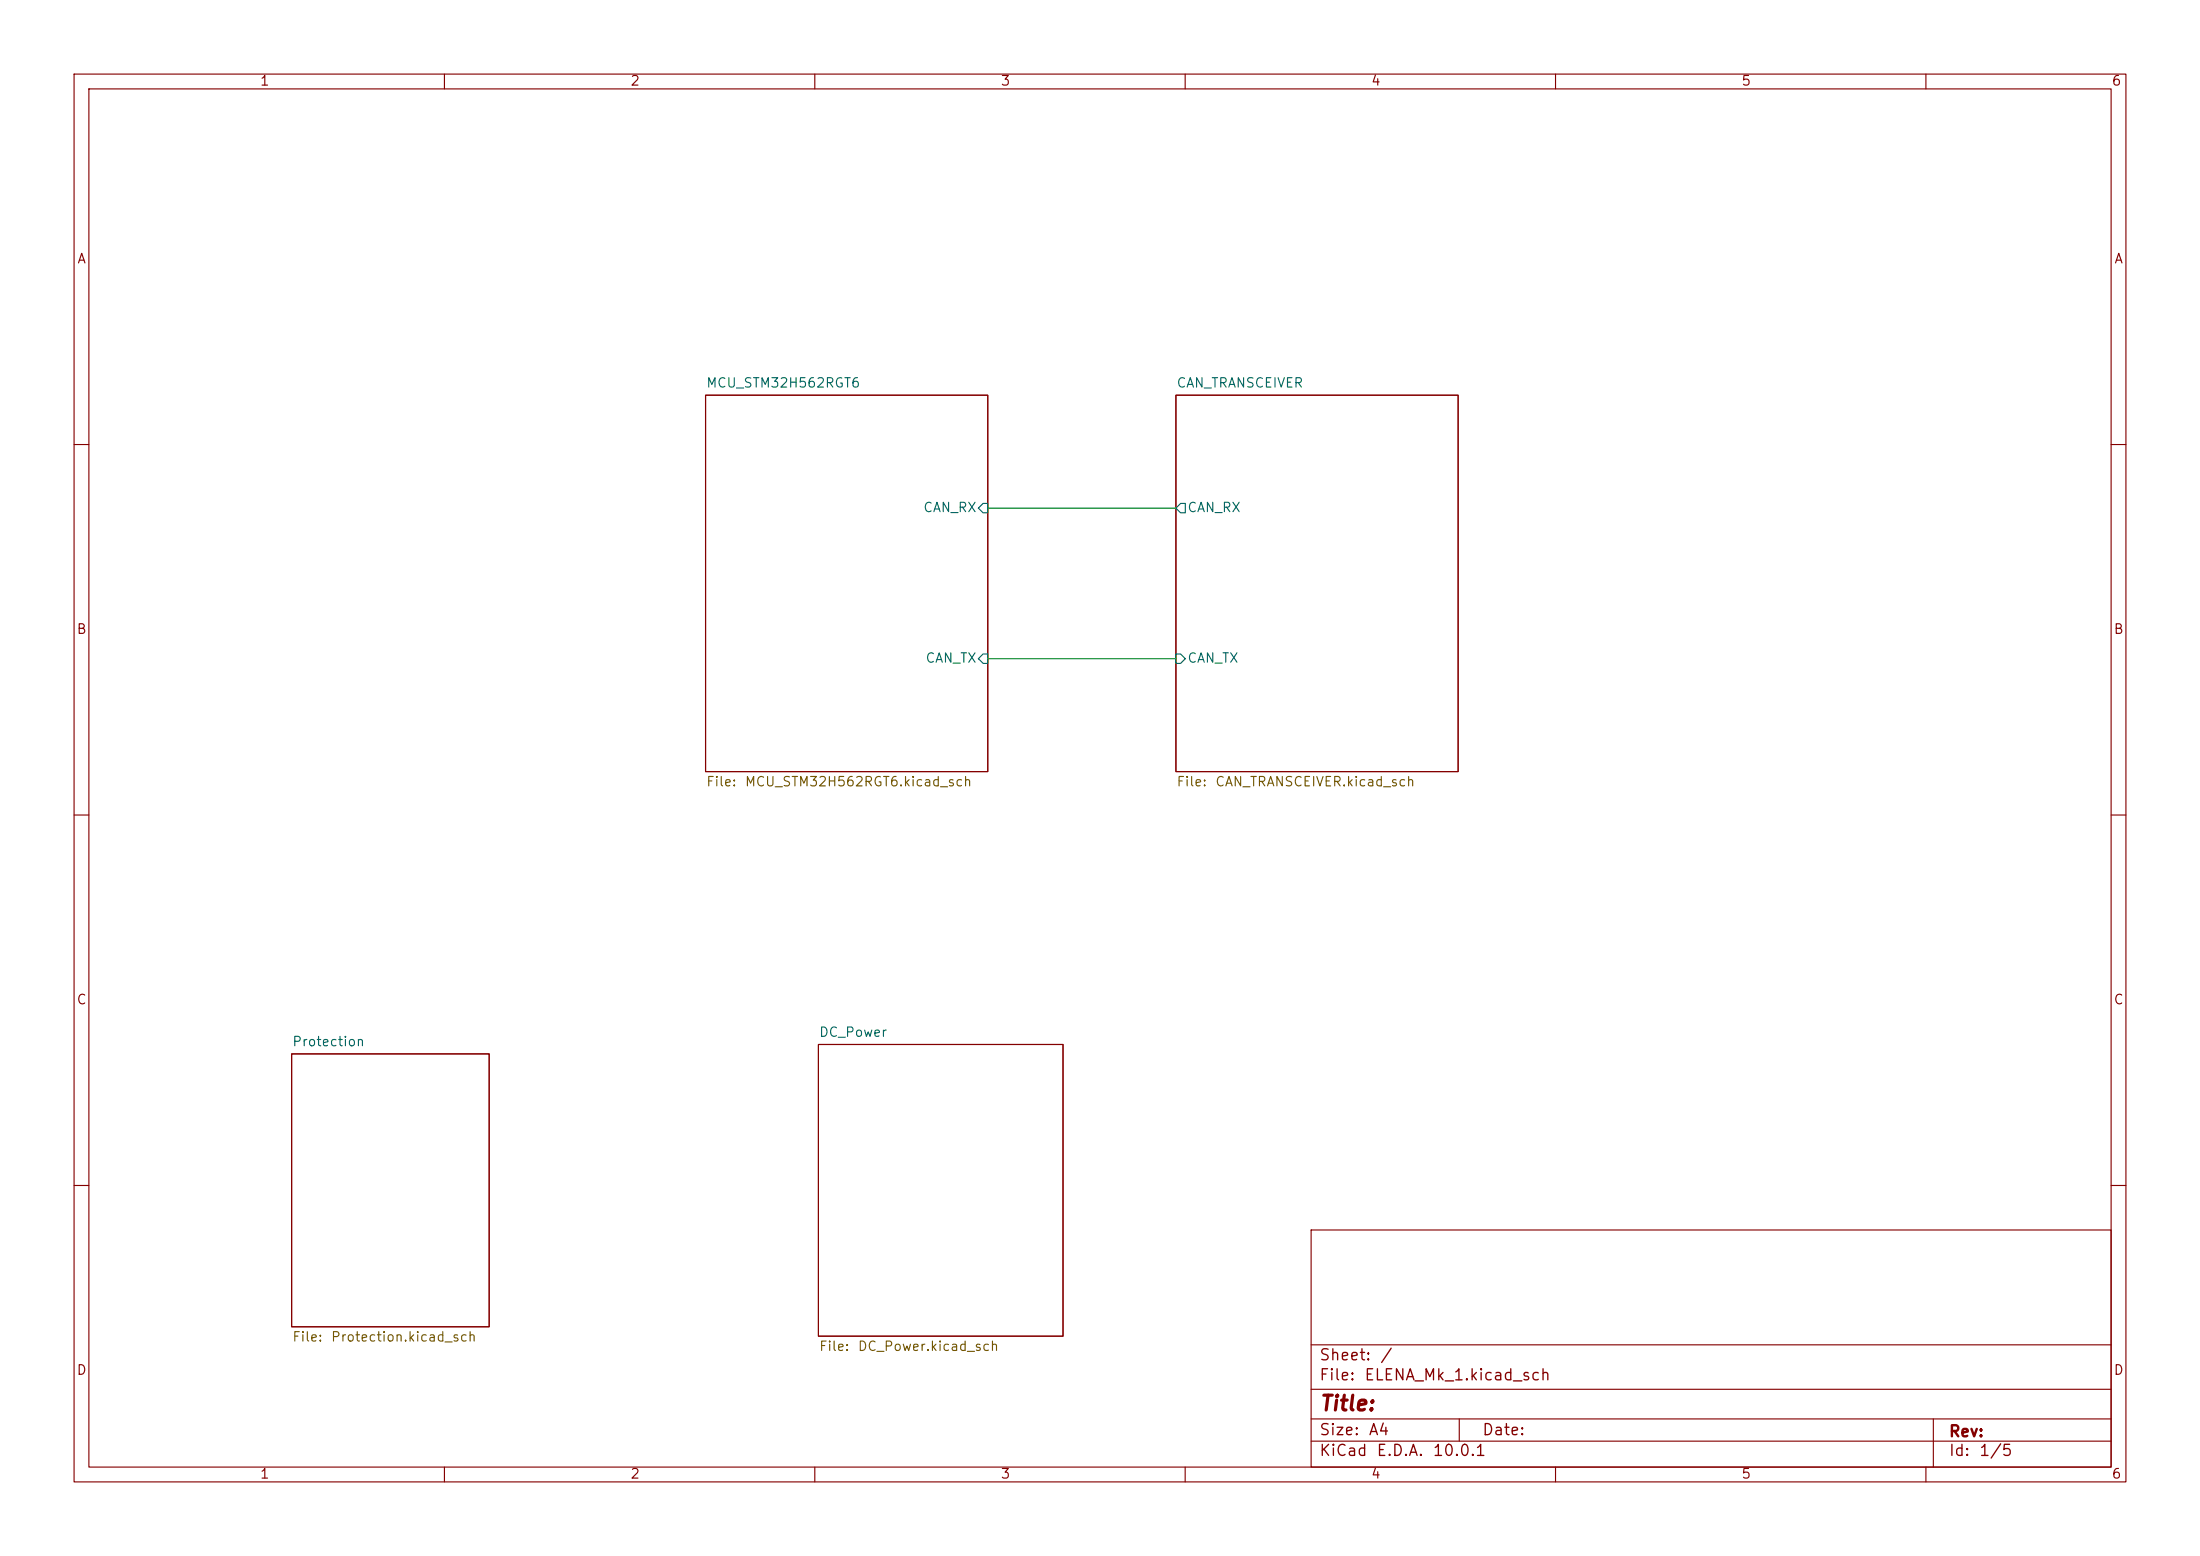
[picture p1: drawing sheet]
<svg xmlns="http://www.w3.org/2000/svg" width="297mm" height="210mm" viewBox="0 0 297 210" stroke-linecap="round" stroke-linejoin="round" font-family="sans-serif">
<g fill="none" stroke="#840000" stroke-width=".15">
<path d="M10 10h277v190h-277zM12 12h273v186h-273zM60 10v2M110 10v2M160 10v2M210 10v2M260 10v2M95.2 53.3h38.1v50.8h-38.1zM158.7 53.3h38.1v50.8h-38.1zM10 60h2M285 60h2M10 110h2"/>
<path d="M285 110h2M39.4 142.2h26.6v36.9h-26.6zM110.5 141h33v39.3h-33zM10 160h2M177 166h108v32h-108zM285 160h2M60 198v2M110 198v2M160 198v2M177 194.5h108M177 191.5h108M177 187.5h108"/>
<path d="M177 181.5h108M197 191.5v3M210 198v2M260 198v2M261 191.5v6.5"/>
</g>
<path d="M132.7 67.9h.6v1.3h-.6l-.6-.6zM159.4 67.9h.6v1.3h-.6l-.7-.6zM132.7 88.3h.6v1.2h-.6l-.6-.6zM158.7 88.3h.7l.6 .6-.6 .6h-.7z" fill="none" stroke="#006464" stroke-width=".15"/>
<path d="M133.3 68.6h25.4M133.3 88.9h25.4" fill="none" stroke="#009600" stroke-width=".15"/>
<text font-size="2" fill="#840000" x="178" y="190.9">Title:</text>
<g font-size="1.5" fill="#840000">
<text x="178" y="184">Sheet:</text>
<text x="186.2" y="184">/</text>
<text x="178" y="186.7">File:</text>
<text x="184.1" y="186.7">ELENA_Mk_1.kicad_sch</text>
<text x="178" y="196.9">KiCad</text>
<text x="178" y="194.1">Size:</text>
<text x="184.7" y="194.1">A4</text>
<text x="185.7" y="196.9">E.D.A.</text>
<text x="193.3" y="196.9">10.0.1</text>
<text x="200" y="194.1">Date:</text>
<text x="263" y="194.3">Rev:</text>
<text x="263" y="196.9">Id:</text>
<text x="267.1" y="196.9">1/5</text>
</g>
<g font-size="1.3" fill="#840000">
<text x="35" y="11.9">1</text>
<text x="85" y="11.9">2</text>
<text x="135" y="11.9">3</text>
<text x="185" y="11.9">4</text>
<text x="235" y="11.9">5</text>
<text x="285" y="11.9">6</text>
<text x="10.3" y="35.9">A</text>
<text x="285.3" y="35.9">A</text>
<text x="10.3" y="85.9">B</text>
<text x="285.3" y="85.9">B</text>
<text x="10.3" y="135.9">C</text>
<text x="285.3" y="135.9">C</text>
<text x="10.3" y="185.9">D</text>
<text x="285.3" y="185.9">D</text>
<text x="35" y="199.9">1</text>
<text x="85" y="199.9">2</text>
<text x="135" y="199.9">3</text>
<text x="185" y="199.9">4</text>
<text x="235" y="199.9">5</text>
<text x="285" y="199.9">6</text>
</g>
<g font-size="1.3" fill="#006464">
<text x="95.2" y="52.6">MCU_STM32H562RGT6</text>
<text x="158.7" y="52.6">CAN_TRANSCEIVER</text>
<text x="124.6" y="69.4">CAN_RX</text>
<text x="160.2" y="69.4">CAN_RX</text>
<text x="124.9" y="89.8">CAN_TX</text>
<text x="160.2" y="89.8">CAN_TX</text>
<text x="39.4" y="141.5">Protection</text>
<text x="110.5" y="140.3">DC_Power</text>
</g>
<g font-size="1.3" fill="#725600">
<text x="95.2" y="106.5">File:</text>
<text x="100.5" y="106.5">MCU_STM32H562RGT6.kicad_sch</text>
<text x="158.7" y="106.5">File:</text>
<text x="164" y="106.5">CAN_TRANSCEIVER.kicad_sch</text>
<text x="39.4" y="181.4">File:</text>
<text x="44.6" y="181.4">Protection.kicad_sch</text>
<text x="110.5" y="182.7">File:</text>
<text x="115.7" y="182.7">DC_Power.kicad_sch</text>
</g>
</svg>
